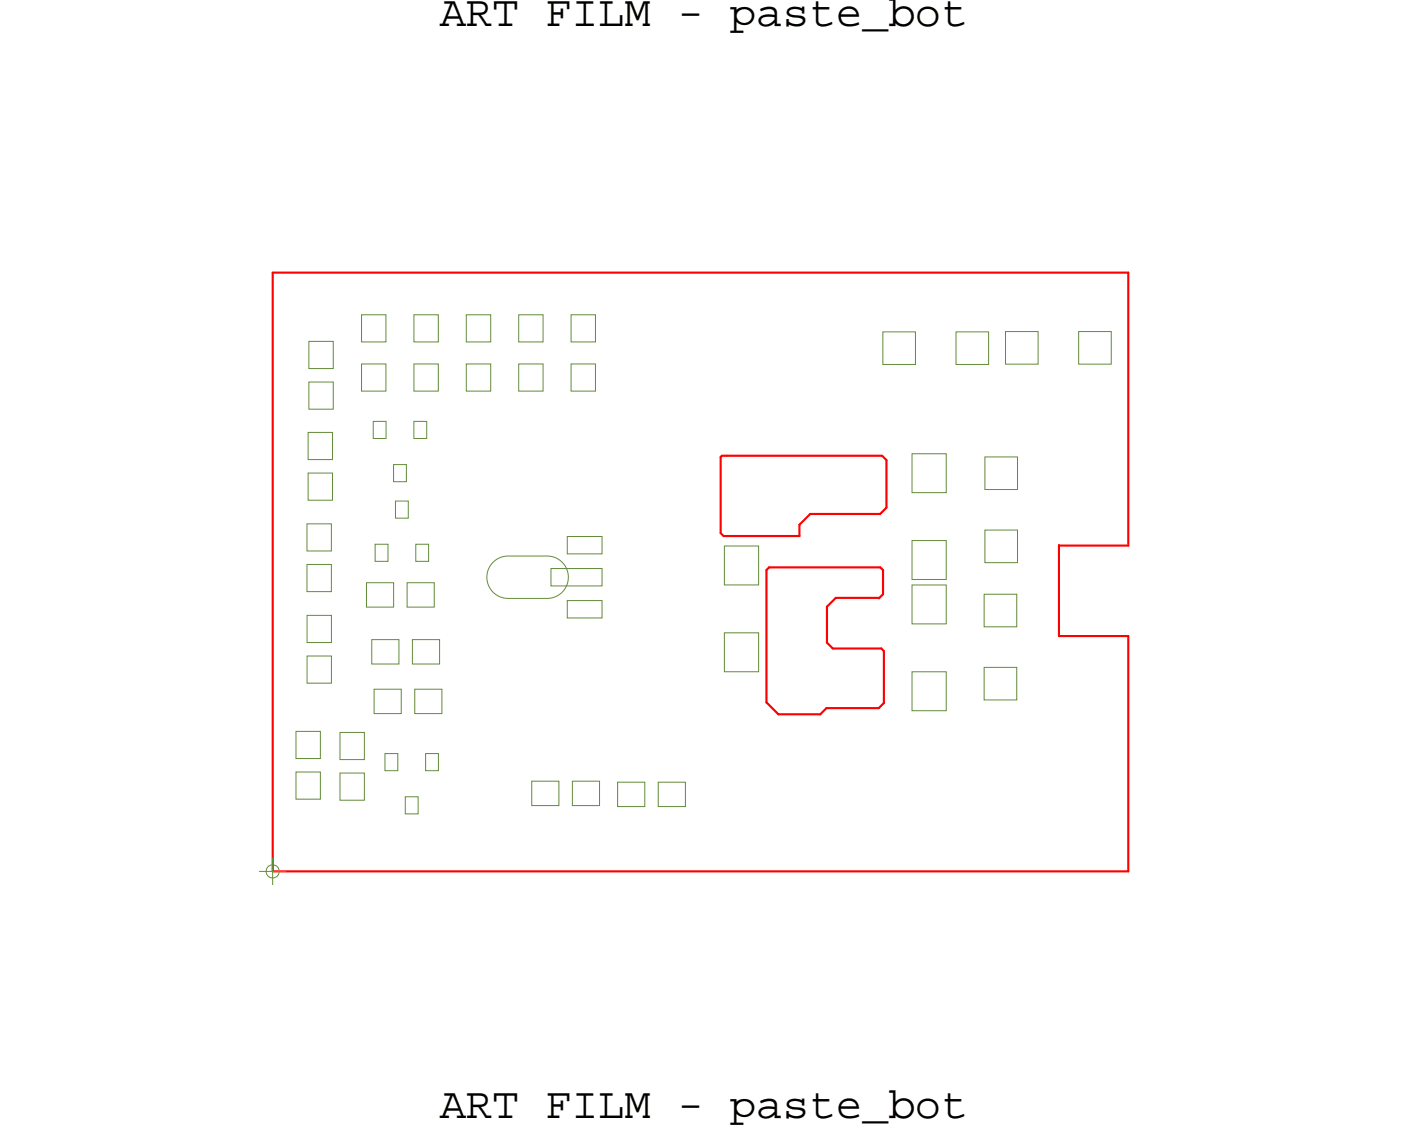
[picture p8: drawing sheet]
<svg xmlns="http://www.w3.org/2000/svg" width="65mm" height="53mm" viewBox="0 0 65 53" stroke-linecap="round" stroke-linejoin="round" font-family="sans-serif">
<!-- layer: Board Outline -->
<g fill="none" stroke="#f00" stroke-width=".1">
<path d="M12.8 12.7h40zM12.8 12.7v28zM52.8 12.7v12.8zM33.7 24.9l.1 .2zM33.7 21.4v-.1zM33.7 21.4v3.5zM33.8 21.3h.2zM33.8 25.1h3.6zM34 21.3h7.2zM35.8 32.8l.6 .6zM35.8 26.7v6.1zM36 26.5l-.2 .2z"/>
<path d="M36 26.5h5.2zM36.4 33.4h2zM37.4 24.5v.6zM37.9 24l-.5 .5zM37.9 24h3.2zM38.4 33.4l.2-.3zM38.6 33.1h2.5zM38.7 28.4l.4-.4zM38.7 28.4v1.7zM38.7 30.1l.2 .2zM38.9 30.3h2.3zM39.1 28h2z"/>
<path d="M41.1 28h.1M41.1 33.1l.2-.2zM41.1 28l.2-.2zM41.2 26.5l.1 .2zM41.2 30.3l.1 .1zM41.2 21.3l.2 .2zM41.3 26.7v1.1zM41.3 30.4v2.5zM41.4 23.7l-.3 .3zM41.4 21.5v2.2zM49.5 29.7h.1M49.5 25.5v4.2z"/>
<path d="M49.5 25.5h.1M49.5 25.5h3.3zM49.5 29.7h3.3zM52.8 29.7v11zM12.7 40.7h40.1z"/>
</g>
<!-- layer: Components -->
<path d="M23 26.3l.6-.3h2a.99 .99 0 0 1 1 1 .99 .99 0 0 1-1 1h-1.8a.99 .99 0 0 1-1-.6 .99 .99 0 0 1 .2-1.1z" fill="none" stroke="#638b3a" stroke-width=".05"/>
<!-- layer: Nets -->
<g fill="none" stroke="#638b3a" stroke-width=".05">
<path d="M14.4 17.9h1.2v1.2h-1.2zM14.4 16h1.2v1.2h-1.2zM16.9 14.7h1.1v1.3h-1.1zM16.9 17h1.1v1.3h-1.1zM17.5 19.7h.6v.8h-.6zM19.3 19.7h.7v.8h-.7zM19.4 14.7h1.1v1.3h-1.1zM19.4 17h1.1v1.3h-1.1zM21.8 17h1.1v1.3h-1.1zM21.8 14.7h1.1v1.3h-1.1zM24.3 17h1.1v1.3h-1.1zM24.3 14.7h1.1v1.3h-1.1z"/>
<path d="M26.7 17h1.1v1.3h-1.1zM26.7 14.7h1.1v1.3h-1.1zM41.3 15.5h1.5v1.5h-1.5zM44.7 15.5h1.5v1.5h-1.5zM47 15.5h1.5v1.5h-1.5zM50.4 15.5h1.6v1.5h-1.6zM13.8 36.1h1.2v1.3h-1.2zM13.8 34.2h1.2v1.3h-1.2zM14.4 24.5h1.1v1.3h-1.1zM14.4 26.4h1.1v1.3h-1.1zM14.4 28.8h1.1v1.2h-1.1zM14.4 30.7h1.1v1.2h-1.1z"/>
<path d="M14.4 22.1h1.1v1.3h-1.1zM14.4 20.2h1.1v1.3h-1.1zM15.9 36.2h1.1v1.2h-1.1zM15.9 34.3h1.1v1.2h-1.1zM17.1 27.3h1.3v1.1h-1.3zM17.4 29.9h1.3v1.2h-1.3zM17.5 32.2h1.3v1.2h-1.3zM17.5 25.5h.6v.8h-.6zM18 35.2h.6v.8h-.6zM18.4 21.7h.6v.8h-.6zM18.5 23.4h.6v.8h-.6zM18.9 37.3h.6v.8h-.6z"/>
<path d="M19 27.3h1.3v1.1h-1.3zM19.3 29.9h1.3v1.2h-1.3zM19.4 32.2h1.3v1.2h-1.3zM19.4 25.5h.6v.8h-.6zM19.9 35.2h.6v.8h-.6zM24.9 36.5h1.2v1.2h-1.2zM25.8 26.6h2.3v.8h-2.3zM26.5 25.1h1.6v.8h-1.6zM26.5 28.1h1.6v.8h-1.6zM26.8 36.5h1.2v1.2h-1.2zM28.9 36.6h1.2v1.1h-1.2zM30.8 36.6h1.2v1.1h-1.2z"/>
<path d="M33.9 25.5h1.6v1.9h-1.6zM33.9 29.6h1.6v1.8h-1.6zM42.6 31.4h1.6v1.8h-1.6zM42.6 27.4h1.6v1.8h-1.6zM42.6 25.3h1.6v1.8h-1.6zM42.6 21.2h1.6v1.8h-1.6zM46 31.2h1.5v1.5h-1.5zM46 27.8h1.5v1.5h-1.5zM46 24.8h1.6v1.5h-1.6zM46 21.4h1.6v1.5h-1.6z"/>
</g>
<!-- layer: Drawing Origin -->
<path d="M12.1 40.8h1.3M12.5 40.5l.2-.1 .3 .1 .1 .3-.1 .2-.3 .1-.2-.1-.1-.2zM12.7 40.1v1.3" fill="none" stroke="#638b3a" stroke-width=".05"/>
<g font-size="2.1">
<text x="20.6" y="1.2">ART FILM - paste_bot</text>
<text x="20.6" y="52.3">ART FILM - paste_bot</text>
</g>
</svg>
